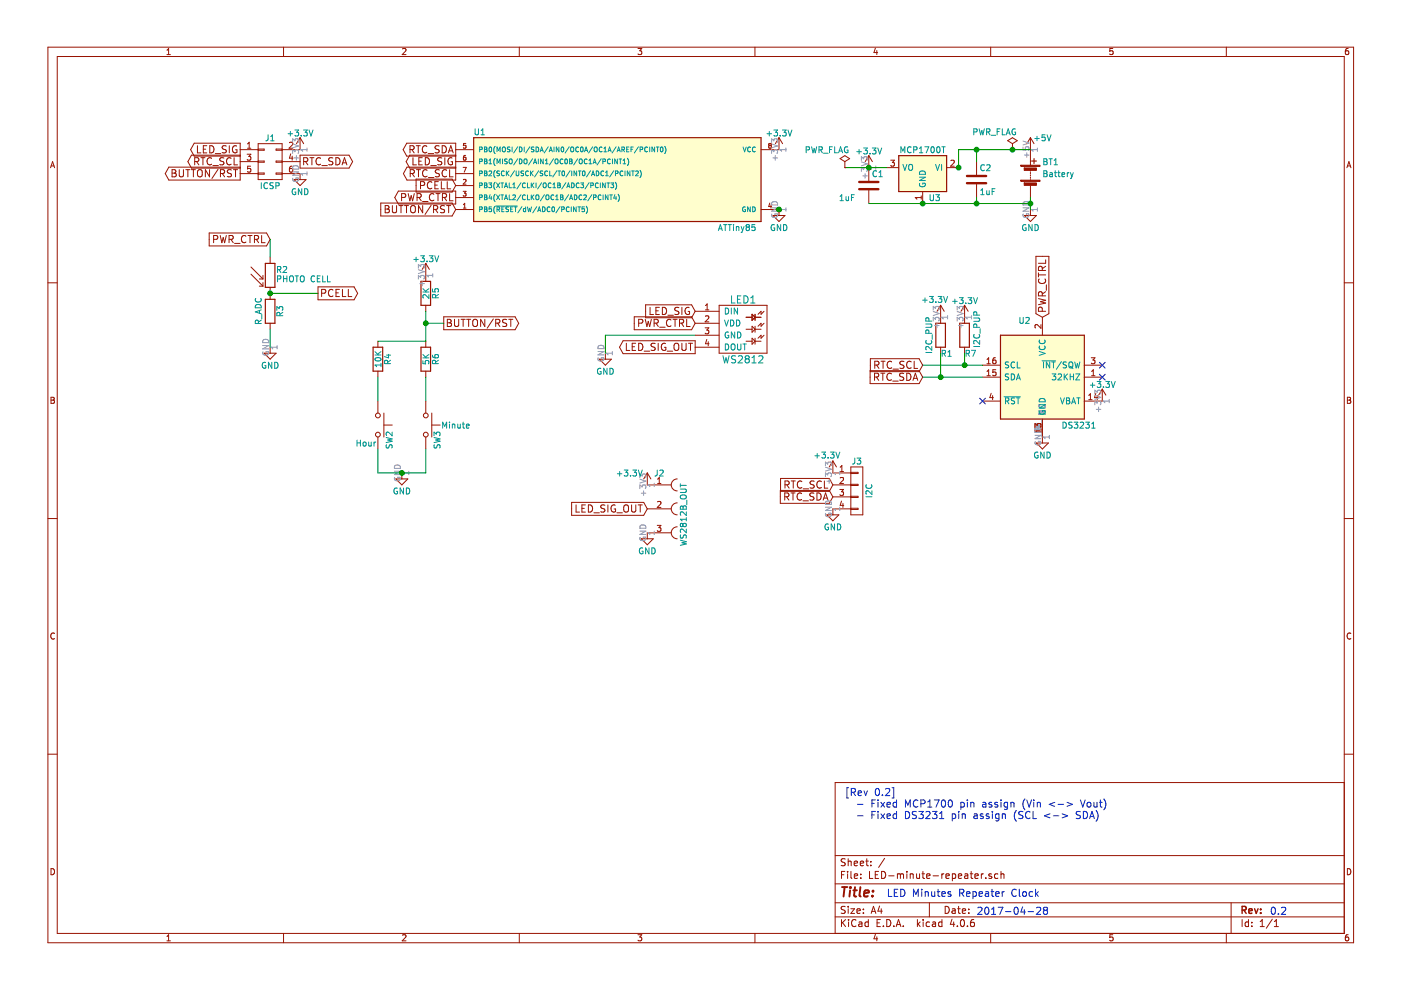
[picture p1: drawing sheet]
EESchema Schematic File Version 2
LIBS:power
LIBS:device
LIBS:transistors
LIBS:conn
LIBS:linear
LIBS:regul
LIBS:74xx
LIBS:cmos4000
LIBS:adc-dac
LIBS:memory
LIBS:xilinx
LIBS:microcontrollers
LIBS:dsp
LIBS:microchip
LIBS:analog_switches
LIBS:motorola
LIBS:texas
LIBS:intel
LIBS:audio
LIBS:interface
LIBS:digital-audio
LIBS:philips
LIBS:display
LIBS:cypress
LIBS:siliconi
LIBS:opto
LIBS:atmel
LIBS:contrib
LIBS:valves
LIBS:switches
LIBS:leds
LIBS:ws2812b
LIBS:maxim
LIBS:zoncon-cache
LIBS:LED-minute-repeater-cache
EELAYER 25 0
EELAYER END
$Descr A4 11693 8268
encoding utf-8
Sheet 1 1
Title ""
Date ""
Rev ""
Comp ""
Comment1 ""
Comment2 ""
Comment3 ""
Comment4 ""
$EndDescr
$Comp
L SW_Push SW3
U 1 1
P 3550 3550
F 0 "SW3" H 3600 3650 50  0000 L CNN
F 1 "Minute" V 3550 3800 50  0000 C CNN
F 2 "Buttons_Switches_SMD:SW_SPST_EVQPE1" H 3550 3750 50  0001 C CNN
F 3 "" H 3550 3750 50  0001 C CNN
	1    3550 3550
	0    1    1    0   
$EndComp
$Comp
L ATTINY85-20PU U1
U 1 1
P 5150 1500
F 0 "U1" H 4000 1900 50  0000 C CNN
F 1 "ATTiny85" H 6150 1100 50  0000 C CNN
F 2 "Housings_DIP:DIP-8_W7.62mm" H 6150 1500 50  0001 C CIN
F 3 "" H 5150 1500 50  0001 C CNN
	1    5150 1500
	1    0    0    -1  
$EndComp
$Comp
L R_PHOTO R2
U 1 1
P 2250 2300
F 0 "R2" H 2300 2350 50  0000 L CNN
F 1 "PHOTO CELL" H 2300 2300 50  0000 L TNN
F 2 "Opto-Devices:Resistor_LDR_4.9x4.2_RM2.54" V 2300 2050 50  0001 L CNN
F 3 "" H 2250 2250 50  0001 C CNN
	1    2250 2300
	1    0    0    -1  
$EndComp
$Comp
L R R3
U 1 1
P 2250 2600
F 0 "R3" V 2330 2600 50  0000 C CNN
F 1 "R_ADC" V 2150 2600 50  0000 C CNN
F 2 "Resistors_THT:R_Axial_DIN0204_L3.6mm_D1.6mm_P7.62mm_Horizontal" V 2180 2600 50  0001 C CNN
F 3 "" H 2250 2600 50  0001 C CNN
	1    2250 2600
	1    0    0    -1  
$EndComp
$Comp
L +3.3V #PWR01
U 1 1
P 6500 1250
F 0 "#PWR01" H 6500 1100 50  0001 C CNN
F 1 "+3.3V" H 6500 1390 50  0000 C CNN
F 2 "" H 6500 1250 50  0001 C CNN
F 3 "" H 6500 1250 50  0001 C CNN
	1    6500 1250
	1    0    0    -1  
$EndComp
$Comp
L GND #PWR02
U 1 1
P 6500 1750
F 0 "#PWR02" H 6500 1500 50  0001 C CNN
F 1 "GND" H 6500 1600 50  0000 C CNN
F 2 "" H 6500 1750 50  0001 C CNN
F 3 "" H 6500 1750 50  0001 C CNN
	1    6500 1750
	1    0    0    -1  
$EndComp
$Comp
L SW_Push SW2
U 1 1
P 3150 3550
F 0 "SW2" H 3200 3650 50  0000 L CNN
F 1 "Hour" V 3300 3450 50  0000 C CNN
F 2 "Buttons_Switches_SMD:SW_SPST_EVQPE1" H 3150 3750 50  0001 C CNN
F 3 "" H 3150 3750 50  0001 C CNN
	1    3150 3550
	0    1    1    0   
$EndComp
$Comp
L R R4
U 1 1
P 3150 3000
F 0 "R4" V 3230 3000 50  0000 C CNN
F 1 "10K" V 3150 3000 50  0000 C CNN
F 2 "Resistors_THT:R_Axial_DIN0204_L3.6mm_D1.6mm_P7.62mm_Horizontal" V 3080 3000 50  0001 C CNN
F 3 "" H 3150 3000 50  0001 C CNN
	1    3150 3000
	1    0    0    -1  
$EndComp
$Comp
L DS3231 U2
U 1 1
P 8700 3150
F 0 "U2" H 8600 3625 50  0000 R CNN
F 1 "DS3231" H 9150 2750 50  0000 R CNN
F 2 "Housings_SOIC:SOIC-16W_7.5x10.3mm_Pitch1.27mm" H 8750 2750 50  0001 L CNN
F 3 "" H 8970 3400 50  0001 C CNN
	1    8700 3150
	1    0    0    -1  
$EndComp
Text GLabel 3800 1650 0    60   Output ~ 0
PWR_CTRL
Text GLabel 3800 1750 0    60   Input ~ 0
BUTTON/RST
Text GLabel 2650 2450 2    60   Output ~ 0
PCELL
Text GLabel 2250 2000 0    60   Input ~ 0
PWR_CTRL
Text GLabel 5800 2700 0    60   Input ~ 0
PWR_CTRL
Text GLabel 3800 1350 0    60   Output ~ 0
LED_SIG
Text GLabel 3800 1250 0    60   Output ~ 0
RTC_SDA
Text GLabel 3800 1450 0    60   Output ~ 0
RTC_SCL
Text GLabel 3800 1550 0    60   Input ~ 0
PCELL
Text GLabel 5800 2600 0    60   Input ~ 0
LED_SIG
$Comp
L Battery BT1
U 1 1
P 8600 1450
F 0 "BT1" H 8700 1550 50  0000 L CNN
F 1 "Battery" H 8700 1450 50  0000 L CNN
F 2 "clock-ws2812-schematic-v2:BatteryHolder_3xAAA_Keystone_2479" V 8600 1510 50  0001 C CNN
F 3 "" V 8600 1510 50  0001 C CNN
	1    8600 1450
	1    0    0    -1  
$EndComp
$Comp
L +3.3V #PWR03
U 1 1
P 7250 1400
F 0 "#PWR03" H 7250 1250 50  0001 C CNN
F 1 "+3.3V" H 7250 1540 50  0000 C CNN
F 2 "" H 7250 1400 50  0001 C CNN
F 3 "" H 7250 1400 50  0001 C CNN
	1    7250 1400
	1    0    0    -1  
$EndComp
$Comp
L GND #PWR04
U 1 1
P 8600 1750
F 0 "#PWR04" H 8600 1500 50  0001 C CNN
F 1 "GND" H 8600 1600 50  0000 C CNN
F 2 "" H 8600 1750 50  0001 C CNN
F 3 "" H 8600 1750 50  0001 C CNN
	1    8600 1750
	1    0    0    -1  
$EndComp
$Comp
L +3.3V #PWR05
U 1 1
P 9200 3350
F 0 "#PWR05" H 9200 3200 50  0001 C CNN
F 1 "+3.3V" H 9200 3490 50  0000 C CNN
F 2 "" H 9200 3350 50  0001 C CNN
F 3 "" H 9200 3350 50  0001 C CNN
	1    9200 3350
	1    0    0    -1  
$EndComp
$Comp
L GND #PWR06
U 1 1
P 8700 3650
F 0 "#PWR06" H 8700 3400 50  0001 C CNN
F 1 "GND" H 8700 3500 50  0000 C CNN
F 2 "" H 8700 3650 50  0001 C CNN
F 3 "" H 8700 3650 50  0001 C CNN
	1    8700 3650
	1    0    0    -1  
$EndComp
Text GLabel 7700 3150 0    60   Input ~ 0
RTC_SDA
Text GLabel 7700 3050 0    60   Input ~ 0
RTC_SCL
$Comp
L R R6
U 1 1
P 3550 3000
F 0 "R6" V 3630 3000 50  0000 C CNN
F 1 "5K" V 3550 3000 50  0000 C CNN
F 2 "Resistors_THT:R_Axial_DIN0204_L3.6mm_D1.6mm_P7.62mm_Horizontal" V 3480 3000 50  0001 C CNN
F 3 "" H 3550 3000 50  0001 C CNN
	1    3550 3000
	1    0    0    -1  
$EndComp
$Comp
L R R5
U 1 1
P 3550 2450
F 0 "R5" V 3630 2450 50  0000 C CNN
F 1 "2K" V 3550 2450 50  0000 C CNN
F 2 "Resistors_THT:R_Axial_DIN0204_L3.6mm_D1.6mm_P7.62mm_Horizontal" V 3480 2450 50  0001 C CNN
F 3 "" H 3550 2450 50  0001 C CNN
	1    3550 2450
	1    0    0    -1  
$EndComp
Text GLabel 3700 2700 2    60   Output ~ 0
BUTTON/RST
$Comp
L GND #PWR07
U 1 1
P 3350 3950
F 0 "#PWR07" H 3350 3700 50  0001 C CNN
F 1 "GND" H 3350 3800 50  0000 C CNN
F 2 "" H 3350 3950 50  0001 C CNN
F 3 "" H 3350 3950 50  0001 C CNN
	1    3350 3950
	1    0    0    -1  
$EndComp
$Comp
L +3.3V #PWR08
U 1 1
P 3550 2300
F 0 "#PWR08" H 3550 2150 50  0001 C CNN
F 1 "+3.3V" H 3550 2440 50  0000 C CNN
F 2 "" H 3550 2300 50  0001 C CNN
F 3 "" H 3550 2300 50  0001 C CNN
	1    3550 2300
	1    0    0    -1  
$EndComp
$Comp
L GND #PWR09
U 1 1
P 2250 2900
F 0 "#PWR09" H 2250 2650 50  0001 C CNN
F 1 "GND" H 2250 2750 50  0000 C CNN
F 2 "" H 2250 2900 50  0001 C CNN
F 3 "" H 2250 2900 50  0001 C CNN
	1    2250 2900
	1    0    0    -1  
$EndComp
$Comp
L GND #PWR010
U 1 1
P 5050 2950
F 0 "#PWR010" H 5050 2700 50  0001 C CNN
F 1 "GND" H 5050 2800 50  0000 C CNN
F 2 "" H 5050 2950 50  0001 C CNN
F 3 "" H 5050 2950 50  0001 C CNN
	1    5050 2950
	1    0    0    -1  
$EndComp
Text GLabel 8700 2650 1    60   Input ~ 0
PWR_CTRL
$Comp
L CONN_01X03_FEMALE J2
U 1 1
P 5500 4250
F 0 "J2" H 5500 4550 50  0000 C CNN
F 1 "WS2812B_OUT" V 5700 4200 50  0000 C CNN
F 2 "Pin_Headers:Pin_Header_Straight_1x03" H 5500 4450 50  0001 C CNN
F 3 "" H 5500 4450 50  0001 C CNN
	1    5500 4250
	1    0    0    -1  
$EndComp
$Comp
L +3.3V #PWR011
U 1 1
P 5400 4050
F 0 "#PWR011" H 5400 3900 50  0001 C CNN
F 1 "+3.3V" H 5250 4150 50  0000 C CNN
F 2 "" H 5400 4050 50  0001 C CNN
F 3 "" H 5400 4050 50  0001 C CNN
	1    5400 4050
	1    0    0    -1  
$EndComp
$Comp
L GND #PWR012
U 1 1
P 5400 4450
F 0 "#PWR012" H 5400 4200 50  0001 C CNN
F 1 "GND" H 5400 4300 50  0000 C CNN
F 2 "" H 5400 4450 50  0001 C CNN
F 3 "" H 5400 4450 50  0001 C CNN
	1    5400 4450
	1    0    0    -1  
$EndComp
Text GLabel 5800 2900 0    60   Output ~ 0
LED_SIG_OUT
Text GLabel 5400 4250 0    60   Input ~ 0
LED_SIG_OUT
$Comp
L CONN_02X03 J1
U 1 1
P 2250 1350
F 0 "J1" H 2250 1550 50  0000 C CNN
F 1 "ICSP" H 2250 1150 50  0000 C CNN
F 2 "Pin_Headers:Pin_Header_Straight_2x03" H 2250 150 50  0001 C CNN
F 3 "" H 2250 150 50  0001 C CNN
	1    2250 1350
	1    0    0    -1  
$EndComp
Text GLabel 2000 1450 0    60   Output ~ 0
BUTTON/RST
$Comp
L GND #PWR013
U 1 1
P 2500 1450
F 0 "#PWR013" H 2500 1200 50  0001 C CNN
F 1 "GND" H 2500 1300 50  0000 C CNN
F 2 "" H 2500 1450 50  0001 C CNN
F 3 "" H 2500 1450 50  0001 C CNN
	1    2500 1450
	1    0    0    -1  
$EndComp
$Comp
L +3.3V #PWR014
U 1 1
P 2500 1250
F 0 "#PWR014" H 2500 1100 50  0001 C CNN
F 1 "+3.3V" H 2500 1390 50  0000 C CNN
F 2 "" H 2500 1250 50  0001 C CNN
F 3 "" H 2500 1250 50  0001 C CNN
	1    2500 1250
	1    0    0    -1  
$EndComp
Text GLabel 2500 1350 2    60   Output ~ 0
RTC_SDA
Text GLabel 2000 1250 0    60   Output ~ 0
LED_SIG
Text GLabel 2000 1350 0    60   Output ~ 0
RTC_SCL
NoConn ~ 8200 3350
NoConn ~ 9200 3050
NoConn ~ 9200 3150
$Comp
L MCP1700T-3002E/TT U3
U 1 1
P 7700 1500
F 0 "U3" H 7600 1350 50  0000 C CNN
F 1 "MCP1700T" H 7700 1750 50  0000 C CNN
F 2 "TO_SOT_Packages_SMD:SOT89-3_Housing_Handsoldering" H 7700 1600 50  0001 C CNN
F 3 "" H 7700 1600 50  0001 C CNN
	1    7700 1500
	-1   0    0    -1  
$EndComp
$Comp
L +5V #PWR015
U 1 1
P 8600 1250
F 0 "#PWR015" H 8600 1100 50  0001 C CNN
F 1 "+5V" H 8700 1350 50  0000 C CNN
F 2 "" H 8600 1250 50  0001 C CNN
F 3 "" H 8600 1250 50  0001 C CNN
	1    8600 1250
	1    0    0    -1  
$EndComp
$Comp
L PWR_FLAG #FLG016
U 1 1
P 8450 1250
F 0 "#FLG016" H 8450 1325 50  0001 C CNN
F 1 "PWR_FLAG" H 8300 1400 50  0000 C CNN
F 2 "" H 8450 1250 50  0001 C CNN
F 3 "" H 8450 1250 50  0001 C CNN
	1    8450 1250
	1    0    0    -1  
$EndComp
$Comp
L C C2
U 1 1
P 8150 1500
F 0 "C2" H 8175 1600 50  0000 L CNN
F 1 "1uF" H 8175 1400 50  0000 L CNN
F 2 "Capacitors_THT:C_Disc_D3.0mm_W1.6mm_P2.50mm" H 8188 1350 50  0001 C CNN
F 3 "" H 8150 1500 50  0001 C CNN
	1    8150 1500
	1    0    0    -1  
$EndComp
$Comp
L C C1
U 1 1
P 7250 1550
F 0 "C1" H 7275 1650 50  0000 L CNN
F 1 "1uF" H 7000 1450 50  0000 L CNN
F 2 "Capacitors_THT:C_Disc_D3.0mm_W1.6mm_P2.50mm" H 7288 1400 50  0001 C CNN
F 3 "" H 7250 1550 50  0001 C CNN
	1    7250 1550
	1    0    0    -1  
$EndComp
$Comp
L CONN_01X04 J3
U 1 1
P 7150 4100
F 0 "J3" H 7150 4350 50  0000 C CNN
F 1 "I2C" V 7250 4100 50  0000 C CNN
F 2 "Pin_Headers:Pin_Header_Straight_1x04" H 7150 4100 50  0001 C CNN
F 3 "" H 7150 4100 50  0001 C CNN
	1    7150 4100
	1    0    0    -1  
$EndComp
$Comp
L R R7
U 1 1
P 8050 2800
F 0 "R7" H 8100 2650 50  0000 C CNN
F 1 "I2C_PUP" V 8150 2850 50  0000 C CNN
F 2 "Resistors_THT:R_Axial_DIN0204_L3.6mm_D1.6mm_P7.62mm_Horizontal" V 7980 2800 50  0001 C CNN
F 3 "" H 8050 2800 50  0001 C CNN
	1    8050 2800
	1    0    0    -1  
$EndComp
$Comp
L R R1
U 1 1
P 7850 2800
F 0 "R1" H 7900 2650 50  0000 C CNN
F 1 "I2C_PUP" V 7750 2800 50  0000 C CNN
F 2 "Resistors_THT:R_Axial_DIN0204_L3.6mm_D1.6mm_P7.62mm_Horizontal" V 7780 2800 50  0001 C CNN
F 3 "" H 7850 2800 50  0001 C CNN
	1    7850 2800
	1    0    0    -1  
$EndComp
$Comp
L +3.3V #PWR017
U 1 1
P 7850 2650
F 0 "#PWR017" H 7850 2500 50  0001 C CNN
F 1 "+3.3V" H 7800 2800 50  0000 C CNN
F 2 "" H 7850 2650 50  0001 C CNN
F 3 "" H 7850 2650 50  0001 C CNN
	1    7850 2650
	1    0    0    -1  
$EndComp
$Comp
L +3.3V #PWR018
U 1 1
P 8050 2650
F 0 "#PWR018" H 8050 2500 50  0001 C CNN
F 1 "+3.3V" H 8050 2790 50  0000 C CNN
F 2 "" H 8050 2650 50  0001 C CNN
F 3 "" H 8050 2650 50  0001 C CNN
	1    8050 2650
	1    0    0    -1  
$EndComp
Text GLabel 6950 4150 0    60   Input ~ 0
RTC_SDA
Text GLabel 6950 4050 0    60   Input ~ 0
RTC_SCL
$Comp
L GND #PWR019
U 1 1
P 6950 4250
F 0 "#PWR019" H 6950 4000 50  0001 C CNN
F 1 "GND" H 6950 4100 50  0000 C CNN
F 2 "" H 6950 4250 50  0001 C CNN
F 3 "" H 6950 4250 50  0001 C CNN
	1    6950 4250
	1    0    0    -1  
$EndComp
$Comp
L +3.3V #PWR020
U 1 1
P 6950 3950
F 0 "#PWR020" H 6950 3800 50  0001 C CNN
F 1 "+3.3V" H 6900 4100 50  0000 C CNN
F 2 "" H 6950 3950 50  0001 C CNN
F 3 "" H 6950 3950 50  0001 C CNN
	1    6950 3950
	1    0    0    -1  
$EndComp
Wire Wire Line
	2250 2450 2650 2450
Connection ~ 2250 2450
Wire Wire Line
	3550 2600 3550 2850
Wire Wire Line
	3550 2850 3150 2850
Wire Wire Line
	3550 2700 3700 2700
Connection ~ 3550 2700
Wire Wire Line
	3550 3150 3550 3350
Wire Wire Line
	3150 3150 3150 3350
Wire Wire Line
	3150 3750 3150 3950
Wire Wire Line
	3150 3950 3550 3950
Wire Wire Line
	3550 3950 3550 3750
Wire Wire Line
	2250 2000 2250 2150
Wire Wire Line
	2250 2750 2250 2900
Connection ~ 3350 3950
Wire Wire Line
	7250 1700 8600 1700
Wire Wire Line
	8000 1250 8600 1250
Wire Wire Line
	8000 1250 8000 1400
Wire Wire Line
	8150 1250 8150 1350
Connection ~ 8150 1250
Wire Wire Line
	8150 1700 8150 1650
Connection ~ 8150 1700
Connection ~ 7700 1700
Wire Wire Line
	7050 1400 7400 1400
Connection ~ 7250 1400
Wire Wire Line
	7700 3050 8200 3050
Wire Wire Line
	7700 3150 8200 3150
Wire Wire Line
	7850 2950 7850 3150
Connection ~ 7850 3150
Wire Wire Line
	8050 2950 8050 3050
Connection ~ 8050 3050
Wire Wire Line
	8600 1650 8600 1750
Connection ~ 8600 1700
$Comp
L WS2812 LED1
U 1 1
P 5800 2600
F 0 "LED1" H 6200 2700 60  0000 C CNN
F 1 "WS2812" H 6200 2200 60  0000 C CNN
F 2 "WS2812:WS2812-8mm" H 6200 2400 60  0001 C CNN
F 3 "" H 6200 2400 60  0000 C CNN
	1    5800 2600
	1    0    0    -1  
$EndComp
Wire Wire Line
	5050 2950 5050 2800
Wire Wire Line
	5050 2800 5800 2800
Connection ~ 6500 1750
Connection ~ 8000 1400
Connection ~ 8450 1250
$Comp
L PWR_FLAG #FLG021
U 1 1
P 7050 1400
F 0 "#FLG021" H 7050 1475 50  0001 C CNN
F 1 "PWR_FLAG" H 6900 1550 50  0000 C CNN
F 2 "" H 7050 1400 50  0001 C CNN
F 3 "" H 7050 1400 50  0001 C CNN
	1    7050 1400
	1    0    0    -1  
$EndComp
Text Notes 8150 7650 0    60   ~ 0
2017-04-29
Text Notes 7350 7500 0    60   ~ 0
LED Minute Repeater Clock (ATtiny85)
Text Notes 10550 7650 0    60   ~ 0
0.2
Text Notes 7000 6750 0    40   ~ 0
[Rev 0.2]\n  - Fixed MCP1700 pin assign (Vin <-> Vout)\n  - Fixed DS3231 pin assign (SCL <-> SDA)
$EndSCHEMATC
